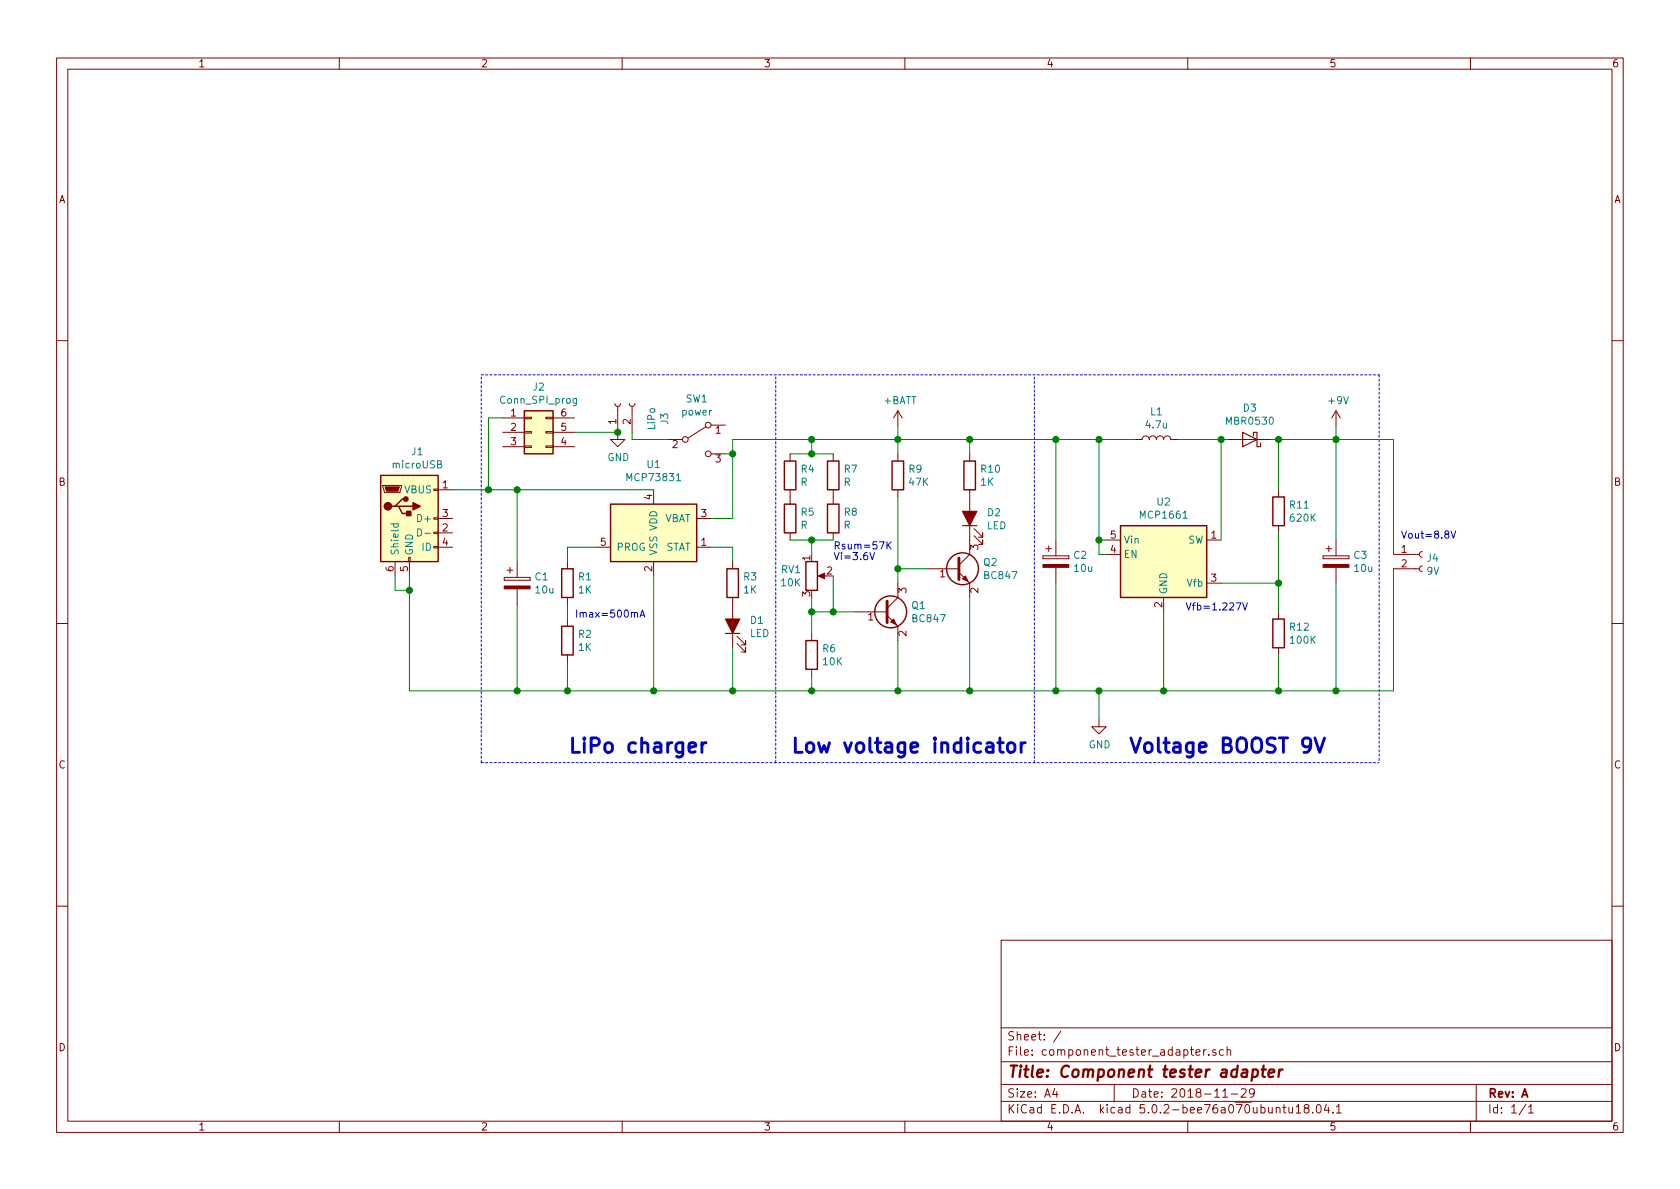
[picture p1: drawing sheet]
EESchema Schematic File Version 4
LIBS:component_tester_adapter-cache
EELAYER 26 0
EELAYER END
$Descr A4 11693 8268
encoding utf-8
Sheet 1 1
Title "Component tester adapter"
Date "2018-11-29"
Rev "A"
Comp ""
Comment1 ""
Comment2 ""
Comment3 ""
Comment4 ""
$EndDescr
$Comp
L Device:R R5
U 1 1
P 5500 3600
F 0 "R5" H 5570 3646 50  0000 L CNN
F 1 "R" H 5570 3555 50  0000 L CNN
F 2 "Resistor_SMD:R_0805_2012Metric" V 5430 3600 50  0001 C CNN
F 3 "~" H 5500 3600 50  0001 C CNN
	1    5500 3600
	1    0    0    -1  
$EndComp
$Comp
L Device:R R6
U 1 1
P 5650 4550
F 0 "R6" H 5720 4596 50  0000 L CNN
F 1 "10K" H 5720 4505 50  0000 L CNN
F 2 "Resistor_SMD:R_0805_2012Metric" V 5580 4550 50  0001 C CNN
F 3 "~" H 5650 4550 50  0001 C CNN
	1    5650 4550
	1    0    0    -1  
$EndComp
$Comp
L Device:R R9
U 1 1
P 6250 3300
F 0 "R9" H 6320 3346 50  0000 L CNN
F 1 "47K" H 6320 3255 50  0000 L CNN
F 2 "Resistor_SMD:R_0805_2012Metric" V 6180 3300 50  0001 C CNN
F 3 "~" H 6250 3300 50  0001 C CNN
	1    6250 3300
	1    0    0    -1  
$EndComp
$Comp
L Device:R R10
U 1 1
P 6750 3300
F 0 "R10" H 6820 3346 50  0000 L CNN
F 1 "1K" H 6820 3255 50  0000 L CNN
F 2 "Resistor_SMD:R_0805_2012Metric" V 6680 3300 50  0001 C CNN
F 3 "~" H 6750 3300 50  0001 C CNN
	1    6750 3300
	1    0    0    -1  
$EndComp
$Comp
L Transistor_BJT:BC847 Q1
U 1 1
P 6150 4250
F 0 "Q1" H 6341 4296 50  0000 L CNN
F 1 "BC847" H 6341 4205 50  0000 L CNN
F 2 "Package_TO_SOT_SMD:SOT-23" H 6350 4175 50  0001 L CIN
F 3 "http://www.infineon.com/dgdl/Infineon-BC847SERIES_BC848SERIES_BC849SERIES_BC850SERIES-DS-v01_01-en.pdf?fileId=db3a304314dca389011541d4630a1657" H 6150 4250 50  0001 L CNN
	1    6150 4250
	1    0    0    -1  
$EndComp
$Comp
L Transistor_BJT:BC847 Q2
U 1 1
P 6650 3950
F 0 "Q2" H 6841 3996 50  0000 L CNN
F 1 "BC847" H 6841 3905 50  0000 L CNN
F 2 "Package_TO_SOT_SMD:SOT-23" H 6850 3875 50  0001 L CIN
F 3 "http://www.infineon.com/dgdl/Infineon-BC847SERIES_BC848SERIES_BC849SERIES_BC850SERIES-DS-v01_01-en.pdf?fileId=db3a304314dca389011541d4630a1657" H 6650 3950 50  0001 L CNN
	1    6650 3950
	1    0    0    -1  
$EndComp
$Comp
L Device:LED_ALT D2
U 1 1
P 6750 3600
F 0 "D2" V 6788 3483 50  0000 R CNN
F 1 "LED" V 6697 3483 50  0000 R CNN
F 2 "LED_SMD:LED_0805_2012Metric" H 6750 3600 50  0001 C CNN
F 3 "~" H 6750 3600 50  0001 C CNN
	1    6750 3600
	0    -1   -1   0   
$EndComp
Wire Wire Line
	6250 4050 6250 3950
Wire Wire Line
	5650 4400 5650 4250
Wire Wire Line
	5950 4250 5800 4250
Wire Wire Line
	6750 3050 6750 3150
Wire Wire Line
	6250 3150 6250 3050
Connection ~ 6250 3050
Wire Wire Line
	6250 3050 6750 3050
Wire Wire Line
	6450 3950 6250 3950
Connection ~ 6250 3950
Wire Wire Line
	6250 3950 6250 3450
Wire Wire Line
	6750 4150 6750 4800
Wire Wire Line
	6250 4450 6250 4800
Connection ~ 6250 4800
Wire Wire Line
	6250 4800 6750 4800
Wire Wire Line
	5650 4700 5650 4800
$Comp
L power:GND #PWR03
U 1 1
P 7650 5000
F 0 "#PWR03" H 7650 4750 50  0001 C CNN
F 1 "GND" H 7655 4827 50  0000 C CNN
F 2 "" H 7650 5000 50  0001 C CNN
F 3 "" H 7650 5000 50  0001 C CNN
	1    7650 5000
	1    0    0    -1  
$EndComp
Wire Wire Line
	6250 2950 6250 3050
$Comp
L Device:R R8
U 1 1
P 5800 3600
F 0 "R8" H 5870 3646 50  0000 L CNN
F 1 "R" H 5870 3555 50  0000 L CNN
F 2 "Resistor_SMD:R_0805_2012Metric" V 5730 3600 50  0001 C CNN
F 3 "~" H 5800 3600 50  0001 C CNN
	1    5800 3600
	1    0    0    -1  
$EndComp
$Comp
L Device:R R4
U 1 1
P 5500 3300
F 0 "R4" H 5570 3346 50  0000 L CNN
F 1 "R" H 5570 3255 50  0000 L CNN
F 2 "Resistor_SMD:R_0805_2012Metric" V 5430 3300 50  0001 C CNN
F 3 "~" H 5500 3300 50  0001 C CNN
	1    5500 3300
	1    0    0    -1  
$EndComp
$Comp
L Device:R R7
U 1 1
P 5800 3300
F 0 "R7" H 5870 3346 50  0000 L CNN
F 1 "R" H 5870 3255 50  0000 L CNN
F 2 "Resistor_SMD:R_0805_2012Metric" V 5730 3300 50  0001 C CNN
F 3 "~" H 5800 3300 50  0001 C CNN
	1    5800 3300
	1    0    0    -1  
$EndComp
Wire Wire Line
	5500 3150 5650 3150
Wire Wire Line
	5650 3150 5650 3050
Connection ~ 5650 3150
Wire Wire Line
	5650 3150 5800 3150
Wire Wire Line
	5500 3750 5650 3750
$Comp
L Device:R_POT RV1
U 1 1
P 5650 4000
F 0 "RV1" H 5580 4046 50  0000 R CNN
F 1 "10K" H 5580 3955 50  0000 R CNN
F 2 "Potentiometer_SMD:Potentiometer_Bourns_3214J_Horizontal" H 5650 4000 50  0001 C CNN
F 3 "~" H 5650 4000 50  0001 C CNN
	1    5650 4000
	1    0    0    -1  
$EndComp
Wire Wire Line
	5650 4150 5650 4250
Connection ~ 5650 4250
Wire Wire Line
	5800 4000 5800 4250
Connection ~ 5800 4250
Wire Wire Line
	5800 4250 5650 4250
Wire Wire Line
	5650 3850 5650 3750
Connection ~ 5650 3750
Wire Wire Line
	5650 3750 5800 3750
Wire Notes Line
	5400 5300 5400 2600
Wire Notes Line
	7200 5300 7200 2600
$Comp
L Regulator_Switching:MCP1661 U2
U 1 1
P 8100 3850
F 0 "U2" H 8100 4217 50  0000 C CNN
F 1 "MCP1661" H 8100 4126 50  0000 C CNN
F 2 "Package_TO_SOT_SMD:SOT-23-5" H 8150 3500 50  0001 L CNN
F 3 "http://ww1.microchip.com/downloads/en/DeviceDoc/20005315B.pdf" H 7800 4200 50  0001 C CNN
	1    8100 3850
	1    0    0    -1  
$EndComp
$Comp
L Device:CP C2
U 1 1
P 7350 3900
F 0 "C2" H 7468 3946 50  0000 L CNN
F 1 "10u" H 7468 3855 50  0000 L CNN
F 2 "Capacitor_SMD:C_1206_3216Metric_Pad1.42x1.75mm_HandSolder" H 7388 3750 50  0001 C CNN
F 3 "~" H 7350 3900 50  0001 C CNN
	1    7350 3900
	1    0    0    -1  
$EndComp
$Comp
L Device:L L1
U 1 1
P 8050 3050
F 0 "L1" V 8240 3050 50  0000 C CNN
F 1 "4.7u" V 8149 3050 50  0000 C CNN
F 2 "Inductor_SMD:L_0805_2012Metric" H 8050 3050 50  0001 C CNN
F 3 "~" H 8050 3050 50  0001 C CNN
	1    8050 3050
	0    -1   -1   0   
$EndComp
$Comp
L Device:R R12
U 1 1
P 8900 4400
F 0 "R12" H 8970 4446 50  0000 L CNN
F 1 "100K" H 8970 4355 50  0000 L CNN
F 2 "Resistor_SMD:R_0805_2012Metric" V 8830 4400 50  0001 C CNN
F 3 "~" H 8900 4400 50  0001 C CNN
	1    8900 4400
	1    0    0    -1  
$EndComp
$Comp
L Device:CP C3
U 1 1
P 9300 3900
F 0 "C3" H 9418 3946 50  0000 L CNN
F 1 "10u" H 9418 3855 50  0000 L CNN
F 2 "Capacitor_SMD:C_1206_3216Metric_Pad1.42x1.75mm_HandSolder" H 9338 3750 50  0001 C CNN
F 3 "~" H 9300 3900 50  0001 C CNN
	1    9300 3900
	1    0    0    -1  
$EndComp
Wire Wire Line
	6750 3050 7350 3050
Connection ~ 6750 3050
Wire Wire Line
	6750 4800 7350 4800
Connection ~ 6750 4800
Wire Wire Line
	8100 4800 7650 4800
Connection ~ 8100 4800
Wire Wire Line
	8500 3050 8550 3050
Wire Wire Line
	7350 3050 7350 3750
Connection ~ 7350 4800
Wire Wire Line
	7350 4050 7350 4800
Wire Wire Line
	7700 3750 7650 3750
Wire Wire Line
	7700 3850 7650 3850
Wire Wire Line
	7650 3850 7650 3750
Connection ~ 7650 3750
Wire Wire Line
	7350 3050 7650 3050
Wire Wire Line
	7650 3750 7650 3050
Connection ~ 7650 3050
Wire Wire Line
	7650 3050 7900 3050
Wire Wire Line
	8200 3050 8500 3050
Connection ~ 8500 3050
Wire Wire Line
	8500 3050 8500 3750
Wire Wire Line
	8100 4800 8900 4800
Wire Wire Line
	9300 3750 9300 3050
Wire Wire Line
	9300 4050 9300 4800
Wire Wire Line
	8100 4250 8100 4800
Wire Wire Line
	8900 4550 8900 4800
$Comp
L Connector:Conn_01x02_Female J4
U 1 1
P 9900 3850
F 0 "J4" H 9927 3826 50  0000 L CNN
F 1 "9V" H 9927 3735 50  0000 L CNN
F 2 "Connector_PinHeader_2.54mm:PinHeader_1x02_P2.54mm_Vertical" H 9900 3850 50  0001 C CNN
F 3 "~" H 9900 3850 50  0001 C CNN
	1    9900 3850
	1    0    0    -1  
$EndComp
Wire Wire Line
	9700 3850 9700 3050
Wire Wire Line
	9700 3050 9300 3050
Connection ~ 9300 3050
Wire Wire Line
	9700 3950 9700 4800
Wire Wire Line
	9700 4800 9300 4800
Connection ~ 9300 4800
Wire Wire Line
	5650 4800 6250 4800
Wire Wire Line
	7650 5000 7650 4800
Connection ~ 7650 4800
Wire Wire Line
	7650 4800 7350 4800
Wire Wire Line
	5650 3050 6250 3050
Wire Notes Line
	9600 2600 9600 5300
Text Notes 5500 5250 0    100  ~ 20
Low voltage indicator
Text Notes 7850 5250 0    100  ~ 20
Voltage BOOST 9V
$Comp
L Connector:Conn_01x02_Female J3
U 1 1
P 4300 2800
F 0 "J3" H 4194 2475 50  0000 C CNN
F 1 "LiPo" H 4194 2566 50  0000 C CNN
F 2 "Connector_PinHeader_2.54mm:PinHeader_1x02_P2.54mm_Vertical" H 4300 2800 50  0001 C CNN
F 3 "~" H 4300 2800 50  0001 C CNN
	1    4300 2800
	0    -1   -1   0   
$EndComp
$Comp
L power:+BATT #PWR02
U 1 1
P 6250 2950
F 0 "#PWR02" H 6250 2800 50  0001 C CNN
F 1 "+BATT" H 6265 3123 50  0000 C CNN
F 2 "" H 6250 2950 50  0001 C CNN
F 3 "" H 6250 2950 50  0001 C CNN
	1    6250 2950
	1    0    0    -1  
$EndComp
Wire Wire Line
	9300 3050 9300 2950
$Comp
L Device:R R11
U 1 1
P 8900 3550
F 0 "R11" H 8970 3596 50  0000 L CNN
F 1 "620K" H 8970 3505 50  0000 L CNN
F 2 "Resistor_SMD:R_0805_2012Metric" V 8830 3550 50  0001 C CNN
F 3 "~" H 8900 3550 50  0001 C CNN
	1    8900 3550
	1    0    0    -1  
$EndComp
Connection ~ 8900 4800
Wire Wire Line
	8900 4800 9300 4800
Wire Wire Line
	8900 4250 8900 4050
Wire Wire Line
	8900 4050 8500 4050
$Comp
L Diode:MBR0530 D3
U 1 1
P 8700 3050
F 0 "D3" H 8700 2834 50  0000 C CNN
F 1 "MBR0530" H 8700 2925 50  0000 C CNN
F 2 "Diode_SMD:D_SOD-123" H 8700 2875 50  0001 C CNN
F 3 "http://www.mccsemi.com/up_pdf/MBR0520~MBR0580(SOD123).pdf" H 8700 3050 50  0001 C CNN
	1    8700 3050
	-1   0    0    1   
$EndComp
$Comp
L Battery_Management:MCP73831-2-OT U1
U 1 1
P 4550 3700
F 0 "U1" H 4550 4178 50  0000 C CNN
F 1 "MCP73831" H 4550 4087 50  0000 C CNN
F 2 "Package_TO_SOT_SMD:SOT-23-5" H 4600 3450 50  0001 L CIN
F 3 "http://ww1.microchip.com/downloads/en/DeviceDoc/20001984g.pdf" H 4400 3650 50  0001 C CNN
	1    4550 3700
	1    0    0    -1  
$EndComp
$Comp
L Device:CP C1
U 1 1
P 3600 4050
F 0 "C1" H 3718 4096 50  0000 L CNN
F 1 "10u" H 3718 4005 50  0000 L CNN
F 2 "Capacitor_SMD:C_1206_3216Metric_Pad1.42x1.75mm_HandSolder" H 3638 3900 50  0001 C CNN
F 3 "~" H 3600 4050 50  0001 C CNN
	1    3600 4050
	1    0    0    -1  
$EndComp
Connection ~ 7350 3050
$Comp
L Device:R R3
U 1 1
P 5100 4050
F 0 "R3" H 5170 4096 50  0000 L CNN
F 1 "1K" H 5170 4005 50  0000 L CNN
F 2 "Resistor_SMD:R_0805_2012Metric" V 5030 4050 50  0001 C CNN
F 3 "~" H 5100 4050 50  0001 C CNN
	1    5100 4050
	1    0    0    -1  
$EndComp
$Comp
L Device:LED_ALT D1
U 1 1
P 5100 4350
F 0 "D1" V 5138 4233 50  0000 R CNN
F 1 "LED" V 5047 4233 50  0000 R CNN
F 2 "LED_SMD:LED_0805_2012Metric" H 5100 4350 50  0001 C CNN
F 3 "~" H 5100 4350 50  0001 C CNN
	1    5100 4350
	0    -1   -1   0   
$EndComp
Wire Wire Line
	5100 3800 5100 3900
$Comp
L Device:R R1
U 1 1
P 3950 4050
F 0 "R1" H 4020 4096 50  0000 L CNN
F 1 "1K" H 4020 4005 50  0000 L CNN
F 2 "Resistor_SMD:R_0805_2012Metric" V 3880 4050 50  0001 C CNN
F 3 "~" H 3950 4050 50  0001 C CNN
	1    3950 4050
	1    0    0    -1  
$EndComp
Wire Wire Line
	3950 3800 4150 3800
Wire Wire Line
	3950 3800 3950 3900
Wire Wire Line
	5100 3800 4950 3800
Wire Wire Line
	3600 3900 3600 3400
Wire Wire Line
	3600 3400 4550 3400
Wire Wire Line
	3600 4200 3600 4800
Connection ~ 5650 4800
Wire Wire Line
	5100 4500 5100 4800
Connection ~ 5100 4800
Wire Wire Line
	5100 4800 5650 4800
Wire Wire Line
	4550 4000 4550 4800
Connection ~ 4550 4800
Wire Wire Line
	4550 4800 5100 4800
Wire Wire Line
	4950 3600 5100 3600
Wire Wire Line
	5100 3600 5100 3150
Wire Wire Line
	5100 3050 5650 3050
Connection ~ 5650 3050
Wire Notes Line
	3350 5300 3350 2600
Wire Notes Line
	3350 2600 9600 2600
Wire Notes Line
	3350 5300 9600 5300
Text Notes 3950 5250 0    100  ~ 20
LiPo charger
$Comp
L Connector:USB_B_Micro J1
U 1 1
P 2850 3600
F 0 "J1" H 2905 4067 50  0000 C CNN
F 1 "microUSB" H 2905 3976 50  0000 C CNN
F 2 "Connector_USB:USB_Micro-B_Molex_47346-0001" H 3000 3550 50  0001 C CNN
F 3 "~" H 3000 3550 50  0001 C CNN
	1    2850 3600
	1    0    0    -1  
$EndComp
Connection ~ 3600 3400
Wire Wire Line
	2850 4000 2850 4100
Wire Wire Line
	2850 4800 3600 4800
Connection ~ 3600 4800
Wire Wire Line
	2750 4000 2750 4100
Wire Wire Line
	2750 4100 2850 4100
Connection ~ 2850 4100
Wire Wire Line
	2850 4100 2850 4800
Wire Wire Line
	4400 3000 4400 3050
$Comp
L power:GND #PWR01
U 1 1
P 4300 3000
F 0 "#PWR01" H 4300 2750 50  0001 C CNN
F 1 "GND" H 4305 2827 50  0000 C CNN
F 2 "" H 4300 3000 50  0001 C CNN
F 3 "" H 4300 3000 50  0001 C CNN
	1    4300 3000
	1    0    0    -1  
$EndComp
$Comp
L power:+9V #PWR04
U 1 1
P 9300 2950
F 0 "#PWR04" H 9300 2800 50  0001 C CNN
F 1 "+9V" H 9315 3123 50  0000 C CNN
F 2 "" H 9300 2950 50  0001 C CNN
F 3 "" H 9300 2950 50  0001 C CNN
	1    9300 2950
	1    0    0    -1  
$EndComp
$Comp
L Connector_Generic:Conn_02x03_Counter_Clockwise J2
U 1 1
P 3700 3000
F 0 "J2" H 3750 3317 50  0000 C CNN
F 1 "Conn_SPI_prog" H 3750 3226 50  0000 C CNN
F 2 "Connector_PinHeader_2.54mm:PinHeader_2x03_P2.54mm_Vertical" H 3700 3000 50  0001 C CNN
F 3 "~" H 3700 3000 50  0001 C CNN
	1    3700 3000
	1    0    0    -1  
$EndComp
Wire Wire Line
	4000 3000 4300 3000
Wire Wire Line
	3150 3400 3400 3400
Wire Wire Line
	3500 2900 3400 2900
Wire Wire Line
	3400 2900 3400 3400
Connection ~ 3400 3400
Wire Wire Line
	3400 3400 3600 3400
Wire Wire Line
	3600 4800 3950 4800
$Comp
L Device:R R2
U 1 1
P 3950 4450
F 0 "R2" H 4020 4496 50  0000 L CNN
F 1 "1K" H 4020 4405 50  0000 L CNN
F 2 "Resistor_SMD:R_0805_2012Metric" V 3880 4450 50  0001 C CNN
F 3 "~" H 3950 4450 50  0001 C CNN
	1    3950 4450
	1    0    0    -1  
$EndComp
Wire Wire Line
	3950 4200 3950 4300
Wire Wire Line
	3950 4600 3950 4800
Connection ~ 3950 4800
Wire Wire Line
	3950 4800 4550 4800
Text Notes 4000 4300 0    50   ~ 0
Imax=500mA
Text Notes 5800 3900 0    50   ~ 0
Rsum=57K\nVi=3.6V
Text Notes 8250 4250 0    50   ~ 0
Vfb=1.227V
Wire Wire Line
	8850 3050 8900 3050
Wire Wire Line
	8900 3700 8900 4050
Connection ~ 8900 4050
Wire Wire Line
	8900 3050 8900 3400
Connection ~ 8900 3050
Wire Wire Line
	8900 3050 9300 3050
Text Notes 9750 3750 0    50   ~ 0
Vout=8.8V
Connection ~ 4300 3000
$Comp
L Switch:SW_SPDT SW1
U 1 1
P 4850 3050
F 0 "SW1" H 4850 3335 50  0000 C CNN
F 1 "power" H 4850 3244 50  0000 C CNN
F 2 "Connector_PinHeader_2.54mm:PinHeader_1x03_P2.54mm_Vertical" H 4850 3050 50  0001 C CNN
F 3 "" H 4850 3050 50  0001 C CNN
	1    4850 3050
	1    0    0    -1  
$EndComp
Wire Wire Line
	4400 3050 4650 3050
Wire Wire Line
	5050 3150 5100 3150
Connection ~ 5100 3150
Wire Wire Line
	5100 3150 5100 3050
$EndSCHEMATC
